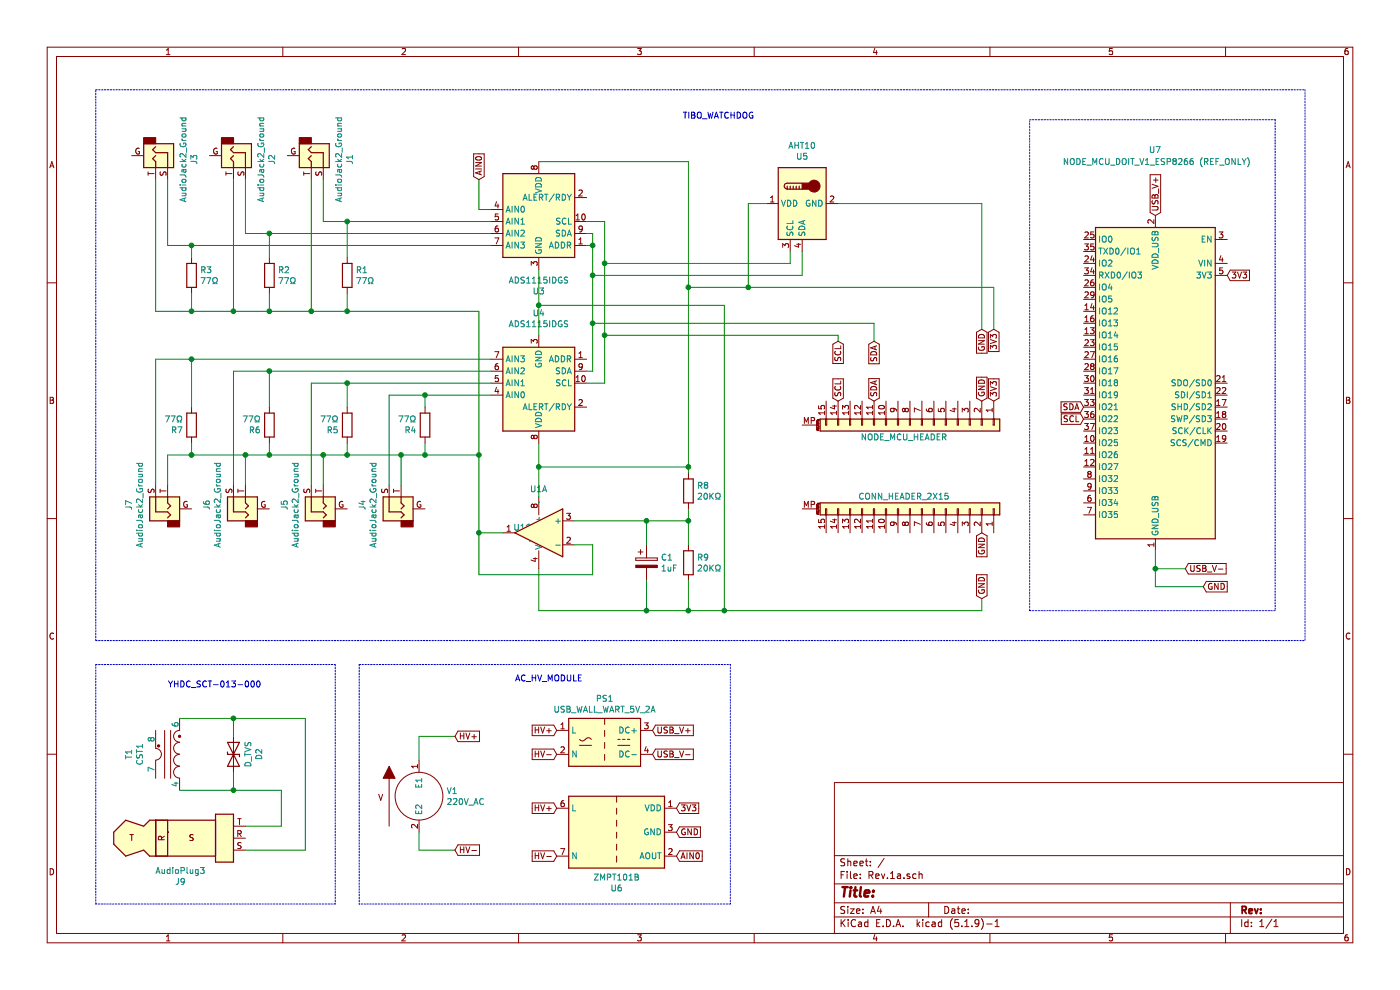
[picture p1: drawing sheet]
EESchema Schematic File Version 4
EELAYER 30 0
EELAYER END
$Descr A4 11693 8268
encoding utf-8
Sheet 1 1
Title ""
Date ""
Rev ""
Comp ""
Comment1 ""
Comment2 ""
Comment3 ""
Comment4 ""
$EndDescr
$Comp
L Device:D_TVS D2
U 1 1
P 1950 6300
F 0 "D2" H 1950 6517 50  0000 C CNN
F 1 "D_TVS" H 1950 6426 50  0000 C CNN
F 2 "" H 1950 6300 50  0001 C CNN
F 3 "~" H 1950 6300 50  0001 C CNN
	1    1950 6300
	0    1    1    0   
$EndComp
Wire Wire Line
	1950 6000 2550 6000
Connection ~ 1950 6000
Wire Wire Line
	1950 6150 1950 6000
Wire Wire Line
	1950 6600 2350 6600
Connection ~ 1950 6600
Wire Wire Line
	1950 6450 1950 6600
Wire Wire Line
	1500 6000 1950 6000
$Comp
L Transformer:CST1 T1
U 1 1
P 1500 6300
F 0 "T1" H 1500 6725 50  0000 C CNN
F 1 "CST1" H 1500 6634 50  0000 C CNN
F 2 "" H 1500 6300 50  0001 C CNN
F 3 "https://www.coilcraft.com/pdfs/cst.pdf" H 1500 6300 50  0001 C CNN
	1    1500 6300
	0    -1   1    0   
$EndComp
$Comp
L Connector:AudioPlug3 J9
U 1 1
P 1450 7000
F 0 "J9" H 1507 7367 50  0000 C CNN
F 1 "AudioPlug3" H 1507 7276 50  0000 C CNN
F 2 "" H 1550 6950 50  0001 C CNN
F 3 "~" H 1550 6950 50  0001 C CNN
	1    1450 7000
	1    0    0    1   
$EndComp
Wire Wire Line
	2350 6600 2350 6900
Wire Wire Line
	2350 6900 2050 6900
Wire Wire Line
	2050 7100 2550 7100
Wire Wire Line
	1500 6600 1950 6600
Wire Wire Line
	2550 6000 2550 7100
Text Notes 1400 5750 0    50   ~ 0
YHDC_SCT-013-000
Wire Notes Line
	800  5550 2800 5550
Wire Notes Line
	2800 5550 2800 7550
Wire Notes Line
	2800 7550 800  7550
Wire Notes Line
	800  7550 800  5550
$Comp
L Connector_Generic_MountingPin:Conn_01x15_MountingPin NODE_MCU_HEADER1
U 1 1
P 7600 3550
F 0 "NODE_MCU_HEADER1" V 7733 3468 50  0001 C CNN
F 1 "NODE_MCU_HEADER" V 7700 3500 50  0000 C CNN
F 2 "Connector_PinSocket_2.54mm:PinSocket_1x15_P2.54mm_Vertical" V 7733 3468 50  0001 C CNN
F 3 "~" H 7600 3550 50  0001 C CNN
	1    7600 3550
	0    1    1    0   
$EndComp
$Comp
L Connector_Generic_MountingPin:Conn_01x15_MountingPin NODE_MCU_HEADER2
U 1 1
P 7600 4250
F 0 "NODE_MCU_HEADER2" V 7825 4168 50  0001 C CNN
F 1 "CONN_HEADER_2X15" V 7700 4200 50  0000 C CNN
F 2 "Connector_PinSocket_2.54mm:PinSocket_1x15_P2.54mm_Vertical" H 7600 4250 50  0001 C CNN
F 3 "~" H 7600 4250 50  0001 C CNN
	1    7600 4250
	0    1    -1   0   
$EndComp
Connection ~ 6050 5100
Wire Wire Line
	6050 5100 8200 5100
Wire Wire Line
	5750 5100 6050 5100
Connection ~ 5400 5100
Wire Wire Line
	5400 5100 4500 5100
Wire Wire Line
	5750 5100 5400 5100
Connection ~ 5750 5100
Wire Wire Line
	8200 5000 8200 5100
Text GLabel 8200 5000 1    50   Input ~ 0
GND
Text GLabel 8200 4450 3    50   Input ~ 0
GND
Text GLabel 8300 3350 1    50   Input ~ 0
3V3
Text GLabel 8300 2750 3    50   Input ~ 0
3V3
Wire Wire Line
	7300 2850 7300 2700
Wire Wire Line
	7000 2850 7000 2800
Text GLabel 7300 3350 1    50   Input ~ 0
SDA
Text GLabel 7000 3350 1    50   Input ~ 0
SCL
Text GLabel 7300 2850 3    50   Input ~ 0
SDA
Text GLabel 7000 2850 3    50   Input ~ 0
SCL
Wire Wire Line
	8200 2750 8200 1700
Text GLabel 8200 3350 1    50   Input ~ 0
GND
Wire Wire Line
	8300 2400 8300 2750
Text GLabel 8200 2750 3    50   Input ~ 0
GND
Wire Wire Line
	6600 2100 6600 2200
Wire Wire Line
	6600 2200 5050 2200
Wire Wire Line
	5050 1850 5050 2200
Wire Wire Line
	5050 2200 5050 2800
Connection ~ 5050 2200
$Comp
L Connector:AudioJack2_Ground J1
U 1 1
P 2600 1300
F 0 "J1" H 2632 1625 50  0000 C CNN
F 1 "AudioJack2_Ground" H 2632 1534 50  0000 C CNN
F 2 "Custom:Sparkfun_Audio_Jack_3.5mm" H 2600 1300 50  0001 C CNN
F 3 "~" H 2600 1300 50  0001 C CNN
	1    2600 1300
	0    1    1    0   
$EndComp
$Comp
L Connector:AudioJack2_Ground J3
U 1 1
P 1300 1300
F 0 "J3" H 1332 1625 50  0000 C CNN
F 1 "AudioJack2_Ground" H 1332 1534 50  0000 C CNN
F 2 "Custom:Sparkfun_Audio_Jack_3.5mm" H 1300 1300 50  0001 C CNN
F 3 "~" H 1300 1300 50  0001 C CNN
	1    1300 1300
	0    1    1    0   
$EndComp
$Comp
L Connector:AudioJack2_Ground J2
U 1 1
P 1950 1300
F 0 "J2" H 1982 1625 50  0000 C CNN
F 1 "AudioJack2_Ground" H 1982 1534 50  0000 C CNN
F 2 "Custom:Sparkfun_Audio_Jack_3.5mm" H 1950 1300 50  0001 C CNN
F 3 "~" H 1950 1300 50  0001 C CNN
	1    1950 1300
	0    1    1    0   
$EndComp
$Comp
L Connector:AudioJack2_Ground J4
U 1 1
P 3350 4250
F 0 "J4" H 3382 4575 50  0000 C CNN
F 1 "AudioJack2_Ground" H 3382 4484 50  0000 C CNN
F 2 "Custom:Sparkfun_Audio_Jack_3.5mm" H 3350 4250 50  0001 C CNN
F 3 "~" H 3350 4250 50  0001 C CNN
	1    3350 4250
	0    -1   -1   0   
$EndComp
Connection ~ 5750 2400
Wire Wire Line
	5750 1350 4500 1350
Wire Wire Line
	5750 2400 5750 1350
Wire Wire Line
	7000 1700 8200 1700
Wire Wire Line
	4950 2700 7300 2700
Wire Wire Line
	7000 2800 5050 2800
Wire Wire Line
	6250 2400 8300 2400
$Comp
L Device:R R5
U 1 1
P 2900 3550
F 0 "R5" H 2970 3596 50  0000 L CNN
F 1 "77Ω" H 2970 3505 50  0000 L CNN
F 2 "Resistor_THT:R_Axial_DIN0207_L6.3mm_D2.5mm_P7.62mm_Horizontal" V 2830 3550 50  0001 C CNN
F 3 "~" H 2900 3550 50  0001 C CNN
	1    2900 3550
	-1   0    0    1   
$EndComp
$Comp
L Device:R R6
U 1 1
P 2250 3550
F 0 "R6" H 2320 3596 50  0000 L CNN
F 1 "77Ω" H 2320 3505 50  0000 L CNN
F 2 "Resistor_THT:R_Axial_DIN0207_L6.3mm_D2.5mm_P7.62mm_Horizontal" V 2180 3550 50  0001 C CNN
F 3 "~" H 2250 3550 50  0001 C CNN
	1    2250 3550
	-1   0    0    1   
$EndComp
$Comp
L Device:R R7
U 1 1
P 1600 3550
F 0 "R7" H 1670 3596 50  0000 L CNN
F 1 "77Ω" H 1670 3505 50  0000 L CNN
F 2 "Resistor_THT:R_Axial_DIN0207_L6.3mm_D2.5mm_P7.62mm_Horizontal" V 1530 3550 50  0001 C CNN
F 3 "~" H 1600 3550 50  0001 C CNN
	1    1600 3550
	-1   0    0    1   
$EndComp
Connection ~ 6250 2400
Wire Wire Line
	6250 1700 6400 1700
Wire Wire Line
	6250 2400 6250 1700
Wire Wire Line
	5750 2400 6250 2400
Connection ~ 4950 2300
Wire Wire Line
	6700 2300 6700 2100
Wire Wire Line
	4950 2300 6700 2300
Wire Wire Line
	5750 2400 5750 3900
$Comp
L Custom:Si7050-A20 U5
U 1 1
P 6700 1700
F 0 "U5" V 7089 1700 50  0000 C CNN
F 1 "AHT10" V 7180 1700 50  0000 C CNN
F 2 "Connector_PinSocket_2.54mm:PinSocket_1x04_P2.54mm_Vertical" H 6700 1300 50  0001 C CNN
F 3 "https://www.silabs.com/documents/public/data-sheets/Si7050-1-3-4-5-A20.pdf" H 6500 2000 50  0001 C CNN
	1    6700 1700
	0    -1   -1   0   
$EndComp
Wire Wire Line
	6050 2550 6050 5100
Wire Wire Line
	2700 1850 2900 1850
Wire Wire Line
	2600 2600 2900 2600
Wire Wire Line
	2600 2600 2250 2600
Connection ~ 2600 2600
Wire Wire Line
	2050 1950 2250 1950
Wire Wire Line
	2250 1950 4100 1950
Connection ~ 2250 1950
Wire Wire Line
	1950 2600 2250 2600
Connection ~ 2250 2600
Wire Wire Line
	1300 2600 1600 2600
Wire Wire Line
	1600 2600 1950 2600
Connection ~ 1600 2600
Wire Wire Line
	1400 2050 1600 2050
Wire Wire Line
	1600 2050 4100 2050
Connection ~ 1600 2050
Wire Wire Line
	4000 1750 4100 1750
Wire Wire Line
	3550 3800 4000 3800
Wire Wire Line
	3550 3300 4100 3300
Connection ~ 3550 3800
Connection ~ 3550 3300
Wire Wire Line
	2900 3800 3350 3800
Wire Wire Line
	2900 3200 4100 3200
Connection ~ 2900 3800
Connection ~ 2900 3200
Wire Wire Line
	2900 2600 4000 2600
Connection ~ 2900 2600
Wire Wire Line
	2900 1850 4100 1850
Connection ~ 2900 1850
Wire Wire Line
	4000 3800 4000 4450
Connection ~ 4000 3800
Wire Wire Line
	3350 3800 3550 3800
Connection ~ 3350 3800
Wire Wire Line
	2700 3800 2900 3800
Connection ~ 2700 3800
Wire Wire Line
	2250 3800 2700 3800
Connection ~ 2250 3800
Wire Wire Line
	2050 3800 2250 3800
Connection ~ 2050 3800
Connection ~ 1600 3800
Wire Wire Line
	1600 3800 2050 3800
Wire Wire Line
	3550 3400 3550 3300
Wire Wire Line
	2900 3400 2900 3200
Wire Wire Line
	2600 3200 2900 3200
Wire Wire Line
	2250 3100 4100 3100
Connection ~ 2250 3100
Wire Wire Line
	2250 3400 2250 3100
Wire Wire Line
	1600 3000 4100 3000
Connection ~ 1600 3000
Wire Wire Line
	1600 3400 1600 3000
Wire Wire Line
	4000 2600 4000 3800
Wire Wire Line
	3550 3800 3550 3700
Wire Wire Line
	2900 3800 2900 3700
Wire Wire Line
	2250 3800 2250 3700
Wire Wire Line
	1600 3800 1600 3700
Wire Wire Line
	1400 3800 1600 3800
Wire Wire Line
	1950 3100 2250 3100
Wire Wire Line
	1300 3000 1600 3000
Wire Wire Line
	3250 3300 3550 3300
Wire Wire Line
	3250 4050 3250 3300
$Comp
L Connector:AudioJack2_Ground J7
U 1 1
P 1400 4250
F 0 "J7" H 1432 4575 50  0000 C CNN
F 1 "AudioJack2_Ground" H 1432 4484 50  0000 C CNN
F 2 "Custom:Sparkfun_Audio_Jack_3.5mm" H 1400 4250 50  0001 C CNN
F 3 "~" H 1400 4250 50  0001 C CNN
	1    1400 4250
	0    -1   -1   0   
$EndComp
Wire Wire Line
	1300 4050 1300 3000
Wire Wire Line
	1400 3800 1400 4050
Wire Wire Line
	2700 4050 2700 3800
Wire Wire Line
	2050 4050 2050 3800
Wire Wire Line
	1950 4050 1950 3100
Wire Wire Line
	2600 4050 2600 3200
$Comp
L Connector:AudioJack2_Ground J6
U 1 1
P 2050 4250
F 0 "J6" H 2082 4575 50  0000 C CNN
F 1 "AudioJack2_Ground" H 2082 4484 50  0000 C CNN
F 2 "Custom:Sparkfun_Audio_Jack_3.5mm" H 2050 4250 50  0001 C CNN
F 3 "~" H 2050 4250 50  0001 C CNN
	1    2050 4250
	0    -1   -1   0   
$EndComp
$Comp
L Connector:AudioJack2_Ground J5
U 1 1
P 2700 4250
F 0 "J5" H 2732 4575 50  0000 C CNN
F 1 "AudioJack2_Ground" H 2732 4484 50  0000 C CNN
F 2 "Custom:Sparkfun_Audio_Jack_3.5mm" H 2700 4250 50  0001 C CNN
F 3 "~" H 2700 4250 50  0001 C CNN
	1    2700 4250
	0    -1   -1   0   
$EndComp
Wire Wire Line
	3350 4050 3350 3800
$Comp
L Device:R R4
U 1 1
P 3550 3550
F 0 "R4" H 3620 3596 50  0000 L CNN
F 1 "77Ω" H 3620 3505 50  0000 L CNN
F 2 "Resistor_THT:R_Axial_DIN0207_L6.3mm_D2.5mm_P7.62mm_Horizontal" V 3480 3550 50  0001 C CNN
F 3 "~" H 3550 3550 50  0001 C CNN
	1    3550 3550
	-1   0    0    1   
$EndComp
Wire Wire Line
	4500 2550 4500 2800
Connection ~ 4500 2550
Wire Wire Line
	4500 2550 6050 2550
Wire Wire Line
	4500 2250 4500 2550
Wire Wire Line
	5050 2800 5050 3200
Connection ~ 5050 2800
Wire Wire Line
	4950 2700 4950 2300
Connection ~ 4950 2700
Wire Wire Line
	5050 3200 4900 3200
Wire Wire Line
	4900 1850 5050 1850
Wire Wire Line
	4950 1950 4900 1950
Wire Wire Line
	4900 3100 4950 3100
Wire Wire Line
	4000 4450 4000 4800
Connection ~ 4000 4450
Wire Wire Line
	4000 4800 4950 4800
Wire Wire Line
	4000 4450 4200 4450
Wire Wire Line
	1600 2150 1600 2050
Wire Wire Line
	2250 2150 2250 1950
Wire Wire Line
	2900 2150 2900 1850
Wire Wire Line
	1400 1500 1400 2050
Wire Wire Line
	2050 1500 2050 1950
Wire Wire Line
	2700 1500 2700 1850
$Comp
L Amplifier_Operational:LM358 U1
U 1 1
P 4500 4450
F 0 "U1" H 4500 4817 50  0000 C CNN
F 1 "." H 4500 4726 50  0000 C CNN
F 2 "Package_DIP:DIP-8_W7.62mm_Socket" H 4500 4450 50  0001 C CNN
F 3 "http://www.ti.com/lit/ds/symlink/lm2904-n.pdf" H 4500 4450 50  0001 C CNN
	1    4500 4450
	-1   0    0    -1  
$EndComp
$Comp
L Analog_ADC:ADS1115IDGS U4
U 1 1
P 4500 3200
F 0 "U4" H 4500 2619 50  0000 C CNN
F 1 "ADS1115IDGS" H 4500 2710 50  0000 C CNN
F 2 "Custom:PinSocket_1x10_ADS1115" H 4500 2700 50  0001 C CNN
F 3 "http://www.ti.com/lit/ds/symlink/ads1113.pdf" H 4450 2300 50  0001 C CNN
	1    4500 3200
	1    0    0    1   
$EndComp
Wire Wire Line
	4500 3700 4500 3900
Connection ~ 4500 3900
Wire Wire Line
	4500 3900 4500 4150
$Comp
L Amplifier_Operational:LM358 U1
U 3 1
P 4400 4450
F 0 "U1" H 4358 4496 50  0000 L CNN
F 1 "." H 4358 4405 50  0000 L CNN
F 2 "Package_DIP:DIP-8_W7.62mm_Socket" H 4400 4450 50  0001 C CNN
F 3 "http://www.ti.com/lit/ds/symlink/lm2904-n.pdf" H 4400 4450 50  0001 C CNN
	3    4400 4450
	-1   0    0    -1  
$EndComp
$Comp
L Device:R R8
U 1 1
P 5750 4100
F 0 "R8" H 5820 4146 50  0000 L CNN
F 1 "20KΩ" H 5820 4055 50  0000 L CNN
F 2 "Resistor_THT:R_Axial_DIN0207_L6.3mm_D2.5mm_P7.62mm_Horizontal" V 5680 4100 50  0001 C CNN
F 3 "~" H 5750 4100 50  0001 C CNN
	1    5750 4100
	1    0    0    -1  
$EndComp
$Comp
L Device:R R9
U 1 1
P 5750 4700
F 0 "R9" H 5820 4746 50  0000 L CNN
F 1 "20KΩ" H 5820 4655 50  0000 L CNN
F 2 "Resistor_THT:R_Axial_DIN0207_L6.3mm_D2.5mm_P7.62mm_Horizontal" V 5680 4700 50  0001 C CNN
F 3 "~" H 5750 4700 50  0001 C CNN
	1    5750 4700
	1    0    0    -1  
$EndComp
Wire Wire Line
	5400 4350 4800 4350
Wire Wire Line
	4950 4800 4950 4550
Wire Wire Line
	4950 4550 4800 4550
Wire Wire Line
	5400 4350 5400 4550
Wire Wire Line
	4500 3900 5750 3900
$Comp
L Device:CP C1
U 1 1
P 5400 4700
F 0 "C1" H 5518 4746 50  0000 L CNN
F 1 "1uF" H 5518 4655 50  0000 L CNN
F 2 "Capacitor_THT:C_Radial_D5.0mm_H11.0mm_P2.00mm" H 5438 4550 50  0001 C CNN
F 3 "~" H 5400 4700 50  0001 C CNN
	1    5400 4700
	1    0    0    -1  
$EndComp
Wire Wire Line
	5750 4250 5750 4350
Wire Wire Line
	5750 3950 5750 3900
Connection ~ 5750 3900
Wire Wire Line
	5750 4350 5400 4350
Connection ~ 5750 4350
Wire Wire Line
	5750 4350 5750 4550
Connection ~ 5400 4350
Wire Wire Line
	4500 5100 4500 4750
Wire Wire Line
	5400 4850 5400 5100
Wire Wire Line
	5750 4850 5750 5100
$Comp
L Analog_ADC:ADS1115IDGS U3
U 1 1
P 4500 1850
F 0 "U3" H 4500 1269 50  0000 C CNN
F 1 "ADS1115IDGS" H 4500 1360 50  0000 C CNN
F 2 "Custom:PinSocket_1x10_ADS1115" H 4500 1350 50  0001 C CNN
F 3 "http://www.ti.com/lit/ds/symlink/ads1113.pdf" H 4450 950 50  0001 C CNN
	1    4500 1850
	1    0    0    -1  
$EndComp
Wire Wire Line
	2600 1500 2600 2600
$Comp
L Device:R R1
U 1 1
P 2900 2300
F 0 "R1" H 2970 2346 50  0000 L CNN
F 1 "77Ω" H 2970 2255 50  0000 L CNN
F 2 "Resistor_THT:R_Axial_DIN0207_L6.3mm_D2.5mm_P7.62mm_Horizontal" V 2830 2300 50  0001 C CNN
F 3 "~" H 2900 2300 50  0001 C CNN
	1    2900 2300
	1    0    0    -1  
$EndComp
Wire Wire Line
	2900 2450 2900 2600
Wire Wire Line
	1950 1500 1950 2600
$Comp
L Device:R R2
U 1 1
P 2250 2300
F 0 "R2" H 2320 2346 50  0000 L CNN
F 1 "77Ω" H 2320 2255 50  0000 L CNN
F 2 "Resistor_THT:R_Axial_DIN0207_L6.3mm_D2.5mm_P7.62mm_Horizontal" V 2180 2300 50  0001 C CNN
F 3 "~" H 2250 2300 50  0001 C CNN
	1    2250 2300
	1    0    0    -1  
$EndComp
Wire Wire Line
	2250 2450 2250 2600
Wire Wire Line
	1300 1500 1300 2600
$Comp
L Device:R R3
U 1 1
P 1600 2300
F 0 "R3" H 1670 2346 50  0000 L CNN
F 1 "77Ω" H 1670 2255 50  0000 L CNN
F 2 "Resistor_THT:R_Axial_DIN0207_L6.3mm_D2.5mm_P7.62mm_Horizontal" V 1530 2300 50  0001 C CNN
F 3 "~" H 1600 2300 50  0001 C CNN
	1    1600 2300
	1    0    0    -1  
$EndComp
Wire Wire Line
	1600 2450 1600 2600
Connection ~ 1950 2600
Text Notes 5700 1000 0    50   ~ 0
TIBO_WATCHDOG
Wire Notes Line
	8600 5100 8600 1000
Wire Notes Line
	10650 5100 8600 5100
Wire Notes Line
	10650 1000 10650 5100
Wire Notes Line
	8600 1000 10650 1000
Text GLabel 9050 3500 0    50   Input ~ 0
SCL
Text GLabel 9050 3400 0    50   Input ~ 0
SDA
Connection ~ 9650 4750
Wire Wire Line
	9650 4900 10050 4900
Wire Wire Line
	9650 4750 9650 4900
Wire Wire Line
	9650 4750 9900 4750
Wire Wire Line
	9650 4600 9650 4750
Text GLabel 10050 4900 2    50   Input ~ 0
GND
Text GLabel 9900 4750 2    50   Input ~ 0
USB_V-
Text GLabel 10250 2300 2    50   Input ~ 0
3V3
Text GLabel 9650 1800 1    50   Input ~ 0
USB_V+
Wire Notes Line
	800  5350 800  750 
Wire Notes Line
	800  750  10900 750 
Wire Notes Line
	10900 750  10900 5350
Wire Notes Line
	800  5350 10900 5350
Wire Notes Line
	3000 5550 6100 5550
Text GLabel 4650 7150 0    50   Input ~ 0
HV-
$Comp
L Custom:ZMPT101B U6
U 1 1
P 5150 6950
F 0 "U6" H 5150 6483 50  0000 C CNN
F 1 "ZMPT101B" H 5150 6574 50  0000 C CNN
F 2 "Connector_JST:JST_XH_B4B-XH-A_1x04_P2.50mm_Vertical" H 5150 6600 50  0001 C CNN
F 3 "https://www.tracopower.com/products/tmr2.pdf" H 5150 6450 50  0001 C CNN
	1    5150 6950
	-1   0    0    -1  
$EndComp
Text GLabel 4650 6750 0    50   Input ~ 0
HV+
$Comp
L pspice:VSOURCE V1
U 1 1
P 3500 6650
F 0 "V1" H 3728 6696 50  0000 L CNN
F 1 "220V_AC" H 3728 6605 50  0000 L CNN
F 2 "" H 3500 6650 50  0001 C CNN
F 3 "~" H 3500 6650 50  0001 C CNN
	1    3500 6650
	1    0    0    -1  
$EndComp
Text GLabel 5450 6300 2    50   Input ~ 0
USB_V-
Text GLabel 5450 6100 2    50   Input ~ 0
USB_V+
$Comp
L Converter_ACDC:VTX-214-010-105 PS1
U 1 1
P 5050 6200
F 0 "PS1" H 5050 6567 50  0000 C CNN
F 1 "USB_WALL_WART_5V_2A" H 5050 6476 50  0000 C CNN
F 2 "" H 5050 6650 50  0001 C CNN
F 3 "http://www.vigortronix.com/10WattACDCPCBPowerModule.aspx" H 6150 5400 50  0001 C CNN
	1    5050 6200
	1    0    0    -1  
$EndComp
Text GLabel 4650 6300 0    50   Input ~ 0
HV-
Text GLabel 4650 6100 0    50   Input ~ 0
HV+
Wire Wire Line
	3500 6150 3800 6150
Wire Wire Line
	3500 6350 3500 6150
Wire Wire Line
	3500 7100 3500 6950
Wire Wire Line
	3800 7100 3500 7100
Text GLabel 3800 7100 2    50   Input ~ 0
HV-
Text GLabel 3800 6150 2    50   Input ~ 0
HV+
Text GLabel 5650 6750 2    50   Input ~ 0
3V3
Text GLabel 5650 6950 2    50   Input ~ 0
GND
Text GLabel 4000 1500 1    50   Input ~ 0
AIN0
Wire Wire Line
	4000 1500 4000 1750
Wire Notes Line
	6100 5550 6100 7550
Wire Notes Line
	6100 7550 3000 7550
Wire Notes Line
	3000 5550 3000 7550
Text Notes 4300 5700 0    50   ~ 0
AC_HV_MODULE
$Comp
L Custom:NODE_MCU_DOIT_V1_ESP8266 U7
U 1 1
P 9650 3200
F 0 "U7" H 9600 5150 50  0000 L CNN
F 1 "NODE_MCU_DOIT_V1_ESP8266 (REF_ONLY)" H 8850 5050 50  0000 L CNN
F 2 "" H 9650 1700 50  0001 C CNN
F 3 "https://www.espressif.com/sites/default/files/documentation/esp32-wroom-32d_esp32-wroom-32u_datasheet_en.pdf" H 9350 3250 50  0001 C CNN
	1    9650 3200
	-1   0    0    -1  
$EndComp
Text GLabel 5650 7150 2    50   Input ~ 0
AIN0
Wire Wire Line
	4950 3100 4950 2700
Wire Wire Line
	4950 2300 4950 2050
Wire Wire Line
	4900 2050 4950 2050
Connection ~ 4950 2050
Wire Wire Line
	4950 2050 4950 1950
$EndSCHEMATC
